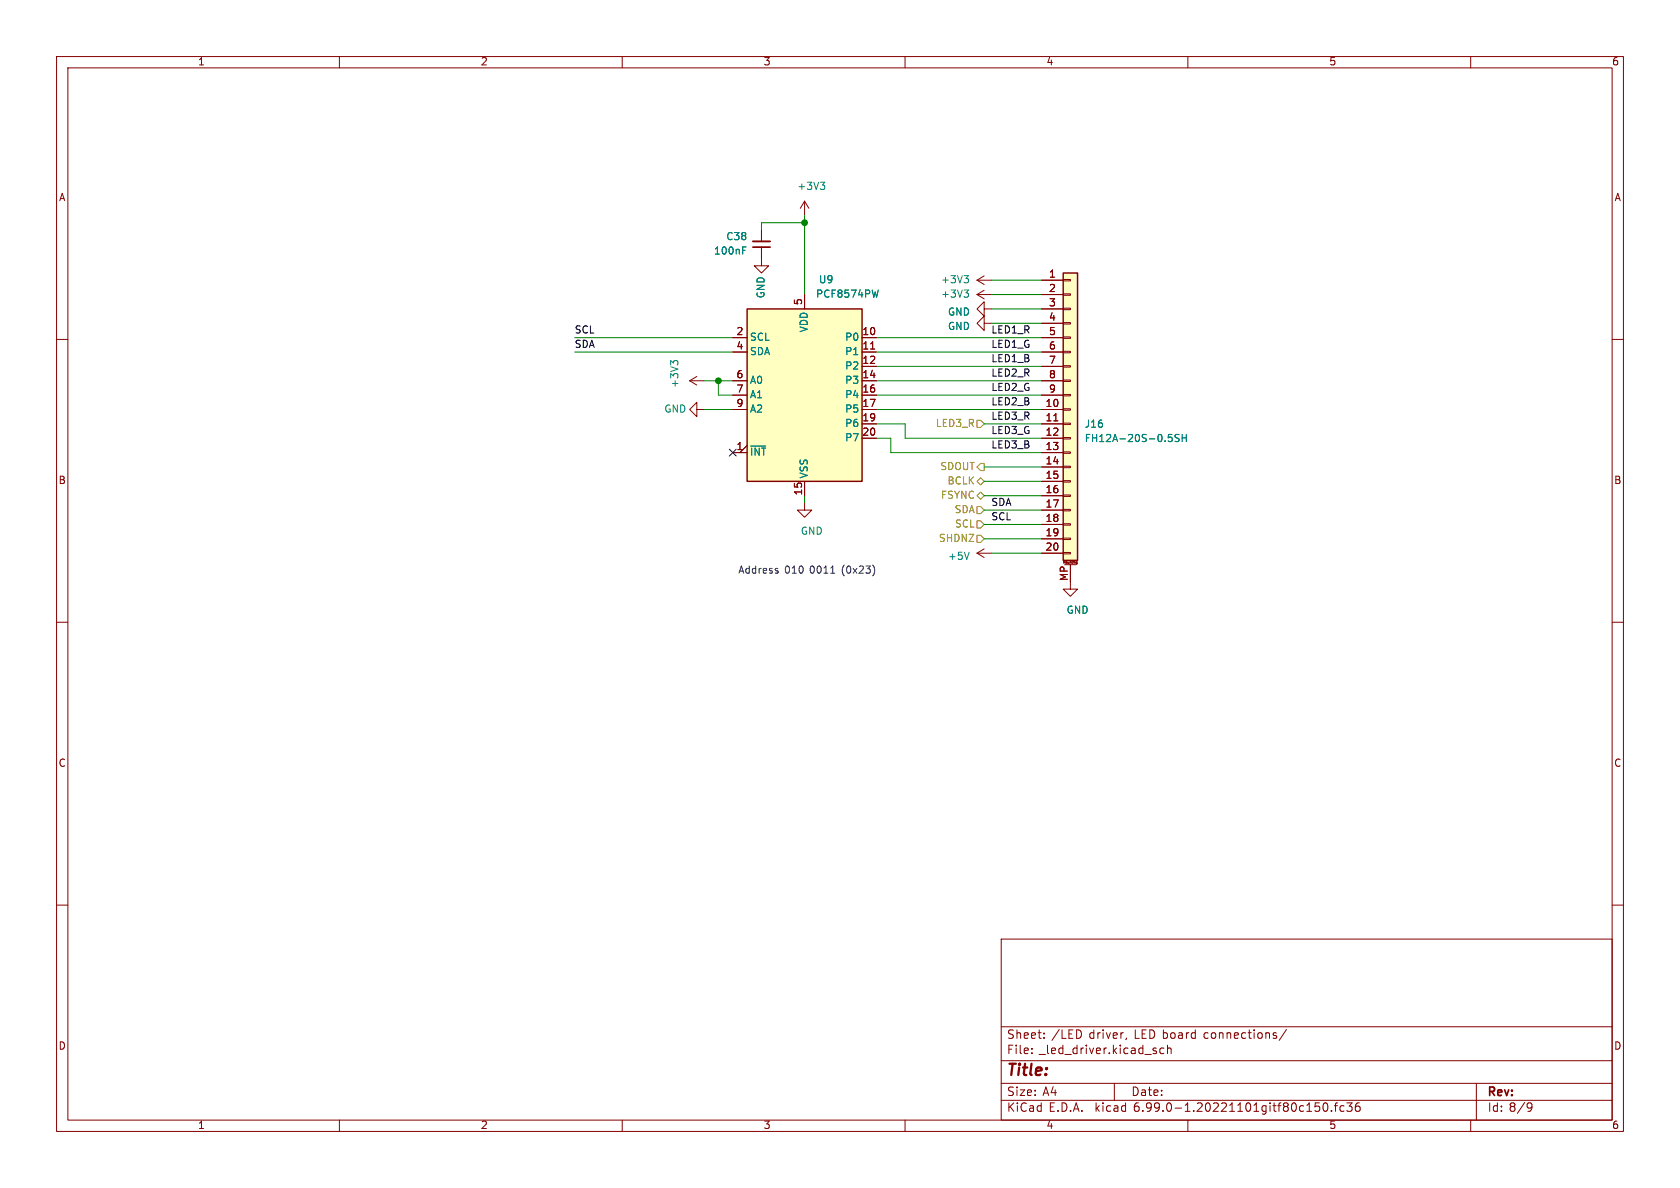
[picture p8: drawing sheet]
<svg xmlns="http://www.w3.org/2000/svg" width="297mm" height="210mm" viewBox="0 0 297 210" stroke-linecap="round" stroke-linejoin="round" font-family="sans-serif">
<g fill="none" stroke="#840000" stroke-width=".18">
<path d="M10 10h277v190h-277zM12 12h273v186h-273zM60 10v2M110 10v2M160 10v2M210 10v2M260 10v2M142.2 35.6l-.7 1.2M142.2 35.6v2.5M142.2 35.6l.8 1.2M10 60h2M129.5 59.7h2.6"/>
<path d="M134.6 43.7v3.3h1.3l-1.3 1.3-1.3-1.3h1.3M134.6 40.6v2.1M142.2 52.1v2.5M172.7 49.5l1.3 .8M172.7 49.5h2.6M172.7 52.1l1.3 .7M172.7 52.1h2.6M174 54.6v-1.3l-1.3 1.3 1.3 1.3v-1.3h1.3M174 57.2v-1.3l-1.3 1.3 1.3 1.2v-1.2h1.3M174 48.8l-1.3 .7M174 51.3l-1.3 .8M184.1 49.5h3.9"/>
<path d="M184.1 59.7h3.9M184.1 52.1h3.9M184.1 54.6h3.9M184.1 57.2h3.9M188 59.6h1.2v.2h-1.2zM188 57h1.2v.3h-1.2zM188 54.5h1.2v.2h-1.2zM188 51.9h1.2v.3h-1.2zM188 49.4h1.2v.3h-1.2zM285 60h2M121.9 67.3l1.3 .8M121.9 67.3h2.6"/>
<path d="M123.2 72.4v-1.3l-1.3 1.3 1.3 1.3v-1.3h1.3M123.2 66.5l-1.3 .8M129.5 67.3h2.6M129.5 62.2h2.6M129.5 69.9h2.6M129.5 72.4h2.6M132.1 78.7l-1.3 1.3M152.4 62.2h2.5M184.1 67.3h3.9M184.1 62.2h3.9M184.1 69.9h3.9M184.1 72.4h3.9"/>
<path d="M184.1 74.9h3.9M184.1 77.5h3.9M184.1 64.8h3.9M188 79.9h1.2v.2h-1.2zM188 77.3h1.2v.3h-1.2zM188 74.8h1.2v.3h-1.2zM188 72.3h1.2v.2h-1.2zM188 69.7h1.2v.3h-1.2zM188 67.2h1.2v.2h-1.2zM188 64.6h1.2v.3h-1.2zM188 62.1h1.2v.3h-1.2zM129.5 80h2.6"/>
<path d="M142.2 88.9v1.3h1.3l-1.3 1.2-1.2-1.2h1.2M172.7 97.8l1.3 .8M172.7 97.8h2.6M174 97l-1.3 .8M184.1 80h3.9M184.1 97.8h3.9M184.1 82.6h3.9M184.1 85.1h3.9M184.1 87.6h3.9M184.1 90.2h3.9M184.1 92.7h3.9M184.1 95.3h3.9"/>
<path d="M188 97.7h1.2v.2h-1.2zM188 95.1h1.2v.3h-1.2zM188 92.6h1.2v.2h-1.2zM188 90h1.2v.3h-1.2zM188 87.5h1.2v.3h-1.2zM188 85h1.2v.2h-1.2zM188 82.4h1.2v.3h-1.2zM188.2 99.8h2M189.2 99.8v4.3h1.3l-1.3 1.3-1.2-1.3h1.2M190.3 99.6h.1M190.3 99.3h.1M190.4 99.3h.1"/>
<path d="M190.4 99.3l-.1 .4M190.4 99.6h.1M10 110h2M285 110h2M10 160h2M285 160h2M177 166h108v32h-108zM60 198v2M110 198v2M160 198v2M177 194.5h108M177 191.5h108"/>
<path d="M177 187.5h108M177 181.5h108M185.8 193.2h1M186.5 192.7v1M197 191.5v3M202.4 186.4h1.1M204.4 185.3h-.4l-.2 .2 .1 .2 .5 .1v.4h-.6M205.8 185.3h-.5l-.3 .2v.5l.2 .2h.6M206.4 185.4l.2-.1h.4v1M206.4 184.8v1.5M210 198v2M220.2 182.6h-.4l-.3 .2v.5l.1 .2h.6"/>
<path d="M220.6 182.6h.6M220.9 182.1v1.2l.3 .3M221.7 182.1v.1M221.7 182.6v1M222.4 182.7l.2-.1 .5 .1v.6l-.1 .2-.4 .1-.2-.2zM223.8 182.7l.2-.1h.4v1M223.8 182.6v1M225.6 182.6h-.3l-.2 .2v.2l.5 .1v.4h-.5M227.4 182l-1.3 1.9M230.5 195.5h-.5l-.3 .2v.5l.2 .2h.6M231 196.5h.9M231 195.4l.5-.4v1.5"/>
<path d="M233.2 195h-.7v.7l.2-.2 .5 .1 .1 .2-.1 .5-.2 .2-.5-.2M234 195.1l.2-.1a.81 .81 0 0 1 .6 .6 .81 .81 0 0 1-.3 .8l-.1 .1a.81 .81 0 0 1-.4-1.4zM235.4 196.3v.2M235.9 195.5h.6M236.5 195l-.4 .2v1.3M237.6 195.5h-.4l-.3 .2v.5l.1 .2h.6M238.1 195h.9l-.5 .5 .5 .2v.6l-.3 .2h-.4l-.2-.2M240.3 195a.59 .59 0 0 0-.7 .6v.6l.1 .2 .5 .1 .2-.2 .1-.5-.2-.2-.4-.1-.3 .3M260 198v2M261 191.5v6.5M269.5 194.9l-1.2 1.9M270.8 195.6l-.3 .3h-.2l-.3-.3 .1-.6h.4l.3 .1a.99 .99 0 0 1-.4 1.4h-.3"/>
</g>
<path d="M133.1 42.7h3" fill="none" stroke="#840000" stroke-width=".33"/>
<path d="M133.1 43.7h3" fill="none" stroke="#840000" stroke-width=".3"/>
<g fill="#ffffc2" stroke="#ffffc2" stroke-width=".18">
<path d="M132.1 54.6h20.3v30.5h-20.3z"/>
<path d="M188 48.3h2.5v50.8h-2.5z"/>
</g>
<path d="M132.1 54.6h20.3v30.5h-20.3zM188 48.3h2.5v50.8h-2.5z" fill="none" stroke="#840000" stroke-width=".25"/>
<path d="M192.1 77.4h.4M192.7 76.8h-.6v1.3M209 77.4h.7M209 76.8v1.3M209.7 76.8v1.3" fill="none" stroke="#008484" stroke-width=".18"/>
<path d="M172.7 74.3h.7l.6 .6-.6 .7h-.7zM172.7 85.1l.7-.6 .6 .6-.6 .6zM172.7 94.6h.7l.6 .7-.6 .6h-.7zM172.7 87.6l.7-.6 .6 .6-.6 .7zM172.7 92.1h.7l.6 .6-.6 .6h-.7zM172.7 89.5h.7l.6 .7-.6 .6h-.7zM173.4 81.9h.6v1.3h-.6l-.7-.6z" fill="none" stroke="#848400" stroke-width=".18"/>
<path d="M130.6 101.3l.5-1.2 .4 1.2M130.8 101h.6M132.5 100.1v1.2M132.5 100.5h-.4l-.2 .2 .1 .6h.5M133.6 100.5h-.4l-.2 .2 .1 .6h.5M133.6 100.1v1.2" fill="none" stroke="#0000c2" stroke-width=".18"/>
<g fill="none" stroke="#008400" stroke-width=".18">
<path d="M142.2 38.1v14M142.2 39.4h-7.6v1.2M101.6 59.7h27.9M154.9 59.7h29.2M175.3 57.2h8.8M175.3 52.1h8.8M175.3 54.6h8.8M175.3 49.5h8.8M101.6 62.2h27.9M124.5 67.3h5M124.5 72.4h5M127 67.3v2.6h2.5"/>
<path d="M154.9 74.9h5.1v2.6h24.1M154.9 77.5h2.6v2.5h26.6M154.9 62.2h29.2M154.9 67.3h29.2M154.9 69.9h29.2M154.9 64.8h29.2M154.9 72.4h29.2M174 74.9h10.1M142.2 87.6v1.3M174 82.6h10.1M174 85.1h10.1M174 87.6h10.1"/>
<path d="M174 95.3h10.1M174 90.2h10.1M174 92.7h10.1M175.3 97.8h8.8"/>
</g>
<path d="M128.9 79.4l1.2 1.2M130.1 79.4l-1.2 1.2" fill="none" stroke="#000084" stroke-width=".18"/>
<g fill="#008400" stroke="#008400" stroke-width=".18">
<circle cx="127" cy="67.3" r=".51"/>
<circle cx="142.2" cy="39.4" r=".51"/>
</g>
<text font-size="2.8" fill="#840000" x="178" y="190.3">Title:</text>
<g font-size="2.1" fill="#840000">
<text x="178" y="183.8">Sheet: /LED driver, LED board connections/</text>
<text x="178" y="186.5">File: _led_driver.kicad_sch</text>
<text x="178" y="196.7">KiCad E.D.A. kicad 6.99.0-1.20221101gitf80c150.fc36</text>
<text x="178" y="193.9">Size: A4</text>
<text x="200" y="193.9">Date:</text>
<text x="263" y="193.9">Rev:</text>
<text x="263" y="196.7">Id: 8/9</text>
</g>
<g font-size="1.8" fill="#840000">
<text x="35" y="11.6">1</text>
<text x="85" y="11.6">2</text>
<text x="135" y="11.6">3</text>
<text x="185" y="11.6">4</text>
<text x="235" y="11.6">5</text>
<text x="285" y="11.6">6</text>
<text x="10.3" y="35.6">A</text>
<text x="285.3" y="35.6">A</text>
<text x="142" y="53.8" transform="rotate(-90 142 53.8)">5</text>
<text x="185.6" y="49.3">1</text>
<text x="185.6" y="51.8">2</text>
<text x="130.3" y="59.4">2</text>
<text x="152.7" y="59.4">10</text>
<text x="185.6" y="54.4">3</text>
<text x="185.6" y="56.9">4</text>
<text x="185.6" y="59.4">5</text>
<text x="130.3" y="62">4</text>
<text x="152.7" y="62">11</text>
<text x="152.7" y="64.5">12</text>
<text x="185.6" y="62">6</text>
<text x="185.6" y="64.5">7</text>
<text x="130.3" y="67.1">6</text>
<text x="130.3" y="69.6">7</text>
<text x="152.7" y="67.1">14</text>
<text x="152.7" y="69.6">16</text>
<text x="185.6" y="67.1">8</text>
<text x="185.6" y="69.6">9</text>
<text x="130.3" y="72.1">9</text>
<text x="152.7" y="72.1">17</text>
<text x="152.7" y="74.7">19</text>
<text x="152.7" y="77.2">20</text>
<text x="185.1" y="72.1">10</text>
<text x="185.1" y="74.7">11</text>
<text x="185.1" y="77.2">12</text>
<text x="130.3" y="79.8">1</text>
<text x="185.1" y="79.8">13</text>
<text x="185.1" y="82.3">14</text>
<text x="10.3" y="85.7">B</text>
<text x="142" y="87.3" transform="rotate(-90 142 87.3)">15</text>
<text x="185.1" y="84.8">15</text>
<text x="185.1" y="87.4">16</text>
<text x="185.1" y="89.9">17</text>
<text x="285.3" y="85.7">B</text>
<text x="185.1" y="92.5">18</text>
<text x="185.1" y="95">19</text>
<text x="185.1" y="97.5">20</text>
<text x="189" y="102.7" transform="rotate(-90 189 102.7)">MP</text>
<text x="10.3" y="135.6">C</text>
<text x="285.3" y="135.6">C</text>
<text x="10.3" y="185.7">D</text>
<text x="285.3" y="185.7">D</text>
<text x="35" y="199.7">1</text>
<text x="85" y="199.7">2</text>
<text x="135" y="199.7">3</text>
<text x="185" y="199.7">4</text>
<text x="235" y="199.7">5</text>
<text x="285" y="199.7">6</text>
</g>
<g font-size="1.8" fill="#008484">
<text x="141.4" y="33.7">+3V3</text>
<text x="126.6" y="45.1">100nF</text>
<text x="128.6" y="42.5">C38</text>
<text x="135.3" y="52.8" transform="rotate(-90 135.3 52.8)">GND</text>
<text x="144.7" y="52.7">PCF8574PW</text>
<text x="144.9" y="50.2">U9</text>
<text x="166.8" y="50.2">+3V3</text>
<text x="166.8" y="52.7">+3V3</text>
<text x="142.9" y="58.9" transform="rotate(-90 142.9 58.9)">VDD</text>
<text x="167.6" y="55.9">GND</text>
<text x="167.6" y="58.4">GND</text>
<text x="132.6" y="60.3">SCL</text>
<text x="132.6" y="62.9">SDA</text>
<text x="149.7" y="60.3">P0</text>
<text x="149.7" y="62.9">P1</text>
<text x="149.7" y="65.4">P2</text>
<text x="120" y="68.1" transform="rotate(-90 120 68.1)">+3V3</text>
<text x="132.6" y="67.9">A0</text>
<text x="132.6" y="70.5">A1</text>
<text x="149.7" y="67.9">P3</text>
<text x="149.7" y="70.5">P4</text>
<text x="117.4" y="73">GND</text>
<text x="132.6" y="73">A2</text>
<text x="149.7" y="73">P5</text>
<text x="149.7" y="75.6">P6</text>
<text x="192" y="75.7">J16</text>
<text x="132.6" y="80.6">~{INT}</text>
<text x="149.7" y="78.1">P7</text>
<text x="193.5" y="78.2">FH12A-20S-0.5SH</text>
<text x="142.9" y="84.6" transform="rotate(-90 142.9 84.6)">VSS</text>
<text x="141.5" y="94.6">GND</text>
<text x="167.9" y="99.1">+5V</text>
<text x="188.5" y="108.6">GND</text>
</g>
<g font-size="1.8">
<text x="101.6" y="59.2">SCL</text>
<text x="175.3" y="59.2">LED1_R</text>
<text x="101.6" y="61.7">SDA</text>
<text x="175.3" y="61.7">LED1_G</text>
<text x="175.3" y="64.2">LED1_B</text>
<text x="175.3" y="66.8">LED2_R</text>
<text x="175.3" y="69.3">LED2_G</text>
<text x="175.3" y="71.9">LED2_B</text>
<text x="175.3" y="74.4">LED3_R</text>
<text x="175.3" y="76.9">LED3_G</text>
<text x="175.3" y="79.5">LED3_B</text>
<text x="175.3" y="89.6">SDA</text>
<text x="175.3" y="92.2">SCL</text>
</g>
<g font-size="1.8" fill="#848400">
<text x="165.6" y="75.6">LED3_R</text>
<text x="166.1" y="83.2">SDOUT</text>
<text x="166.3" y="88.3">FSYNC</text>
<text x="167.4" y="85.7">BCLK</text>
<text x="166.2" y="95.9">SHDNZ</text>
<text x="168.6" y="90.8">SDA</text>
<text x="168.8" y="93.3">SCL</text>
</g>
<text font-size="1.8" fill="#0000c2" x="134.4" y="101.6">Address 010 0011 (0x23)</text>
<text font-size=".5" fill="#840000" x="188" y="99.6">Mounting</text>
</svg>
